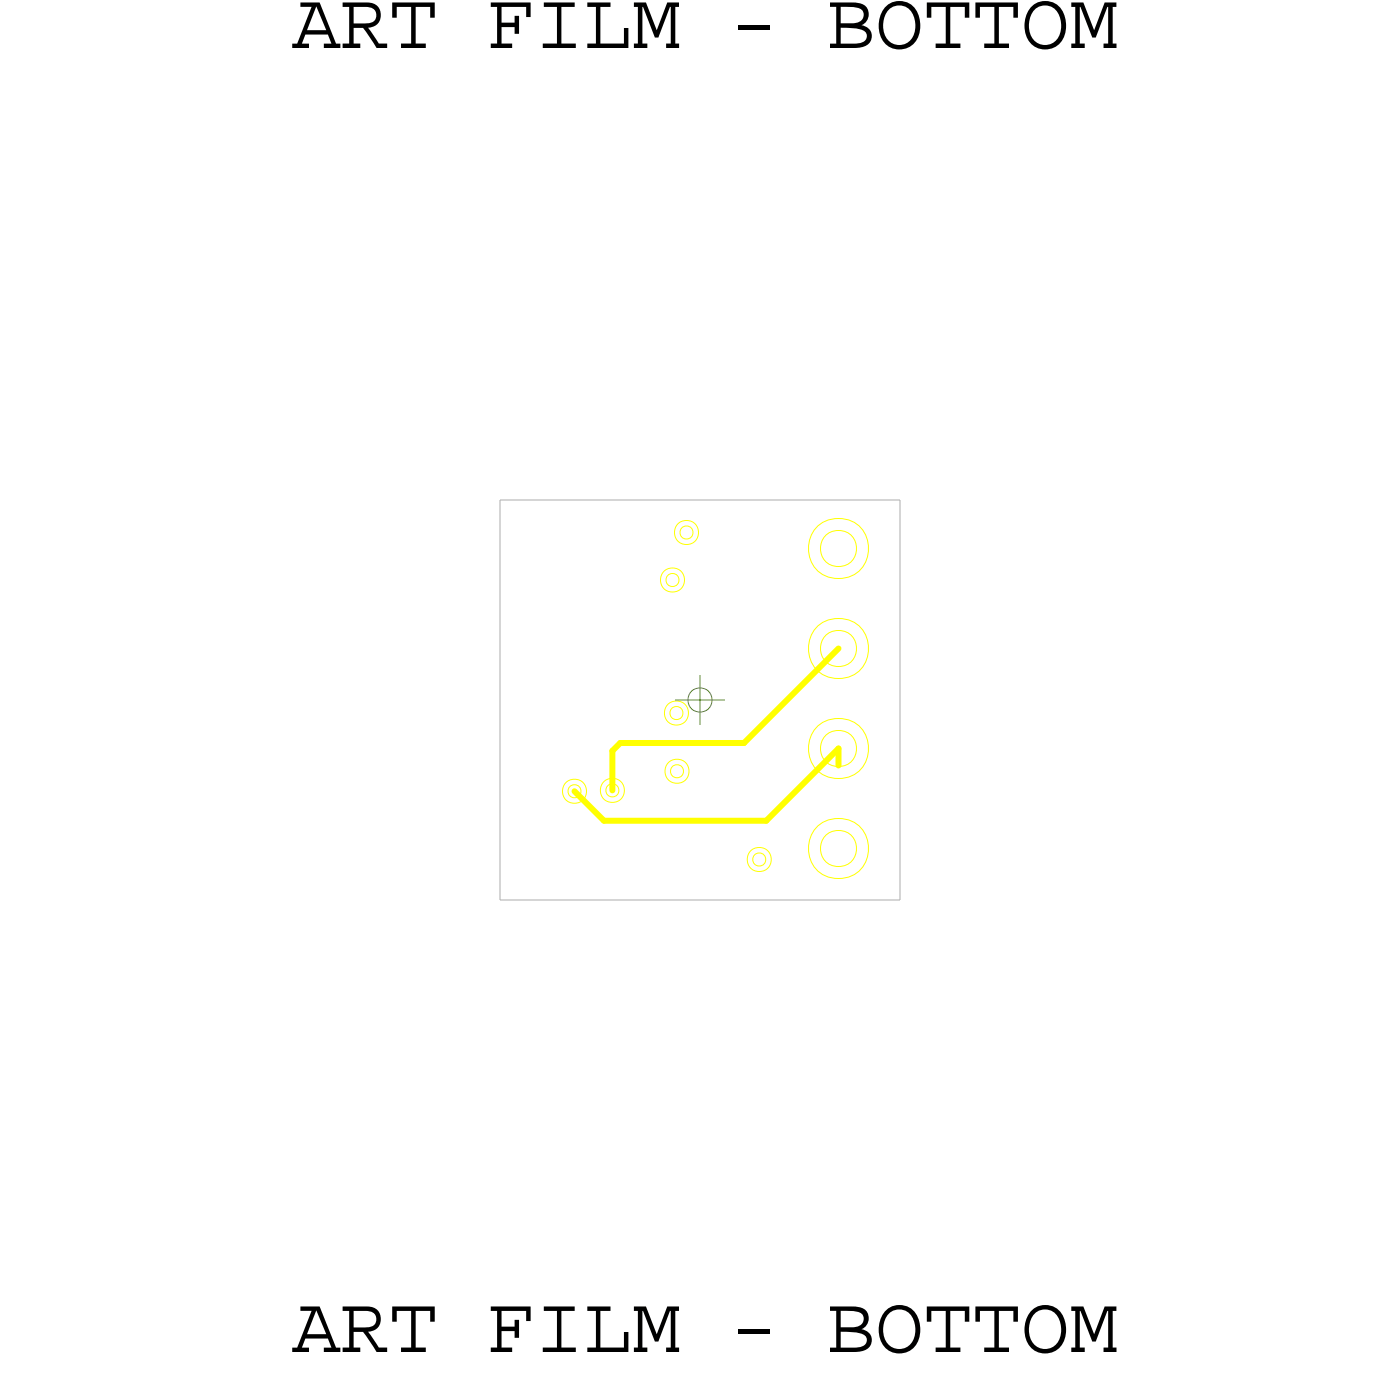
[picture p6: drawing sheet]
<svg xmlns="http://www.w3.org/2000/svg" width="36mm" height="36mm" viewBox="0 0 36 36" stroke-linecap="round" stroke-linejoin="round" font-family="sans-serif">
<!-- layer: Board Outline -->
<path d="M12.7 12.7h10.2zM12.7 12.7v10.2zM22.9 12.7v10.2zM12.7 22.9h10.2z" fill="none" stroke="#acacac" stroke-width=".03"/>
<!-- layer: Nets -->
<g fill="none" stroke="#ff0" stroke-width=".03">
<path d="M14.4 19.9l.2-.1 .2 .1 .1 .2-.1 .2-.2 .1-.2-.1-.1-.2zM15.3 19.9l.3-.1 .2 .1 .1 .2-.1 .2-.2 .1-.3-.1-.1-.2zM15.4 20l.2-.1 .1 .1v.2h-.1h-.2zM16.9 14.5l.2-.1 .2 .1 .1 .2-.1 .2-.2 .1-.2-.1-.1-.2zM16.9 14.7l.2-.1 .1 .1v.1l-.1 .1-.2-.1zM17 17.9l.2-.1 .2 .1 .1 .2-.1 .2-.2 .1-.2-.1-.1-.2zM17 19.4l.2-.1 .2 .1 .1 .2-.1 .2-.2 .1-.2-.1-.1-.2zM17 18l.2-.1 .1 .1v.2l-.1 .1-.2-.1zM17 19.5l.2-.1 .1 .1v.2l-.1 .1-.2-.1zM17.2 13.3l.2-.1 .3 .1v.2v.2l-.3 .1-.2-.1-.1-.2zM17.3 13.4h.1h.2v.2l-.2 .1-.1-.1zM14.4 20l.2-.1 .1 .1v.2l-.1 .1-.2-.1z"/>
<path d="M19.1 21.6l.2-.1 .2 .1 .1 .2-.1 .2-.2 .1-.2-.1-.1-.2zM19.1 21.8l.2-.1 .1 .1v.1l-.1 .1-.2-.1z"/>
<circle cx="21.3" cy="16.5" r=".46"/>
<circle cx="21.3" cy="13.9" r=".46"/>
<circle cx="21.3" cy="19" r=".46"/>
<circle cx="21.3" cy="13.9" r=".77"/>
<circle cx="21.3" cy="16.5" r=".77"/>
<circle cx="21.3" cy="19" r=".77"/>
<circle cx="21.3" cy="21.6" r=".46"/>
<circle cx="21.3" cy="21.6" r=".77"/>
</g>
<path d="M15.6 19.1v1zM15.6 19.1l.2-.2zM15.8 18.9h3.1zM18.9 18.9l2.4-2.4zM21.3 19v.4zM21.3 19l-1.8 1.8zM14.6 20.1l.7 .7zM15.3 20.8h4.2z" fill="none" stroke="#ff0" stroke-width=".15"/>
<!-- layer: Drawing Origin -->
<path d="M17.1 17.8h1.3M17.6 17.6l.2-.1 .2 .1 .1 .2-.1 .2-.2 .1-.2-.1-.1-.2zM17.8 17.1v1.3" fill="none" stroke="#638b3a" stroke-width=".03"/>
<g font-size="2.1">
<text x="7.4" y="1.2">ART FILM - BOTTOM</text>
<text x="7.4" y="34.3">ART FILM - BOTTOM</text>
</g>
</svg>
